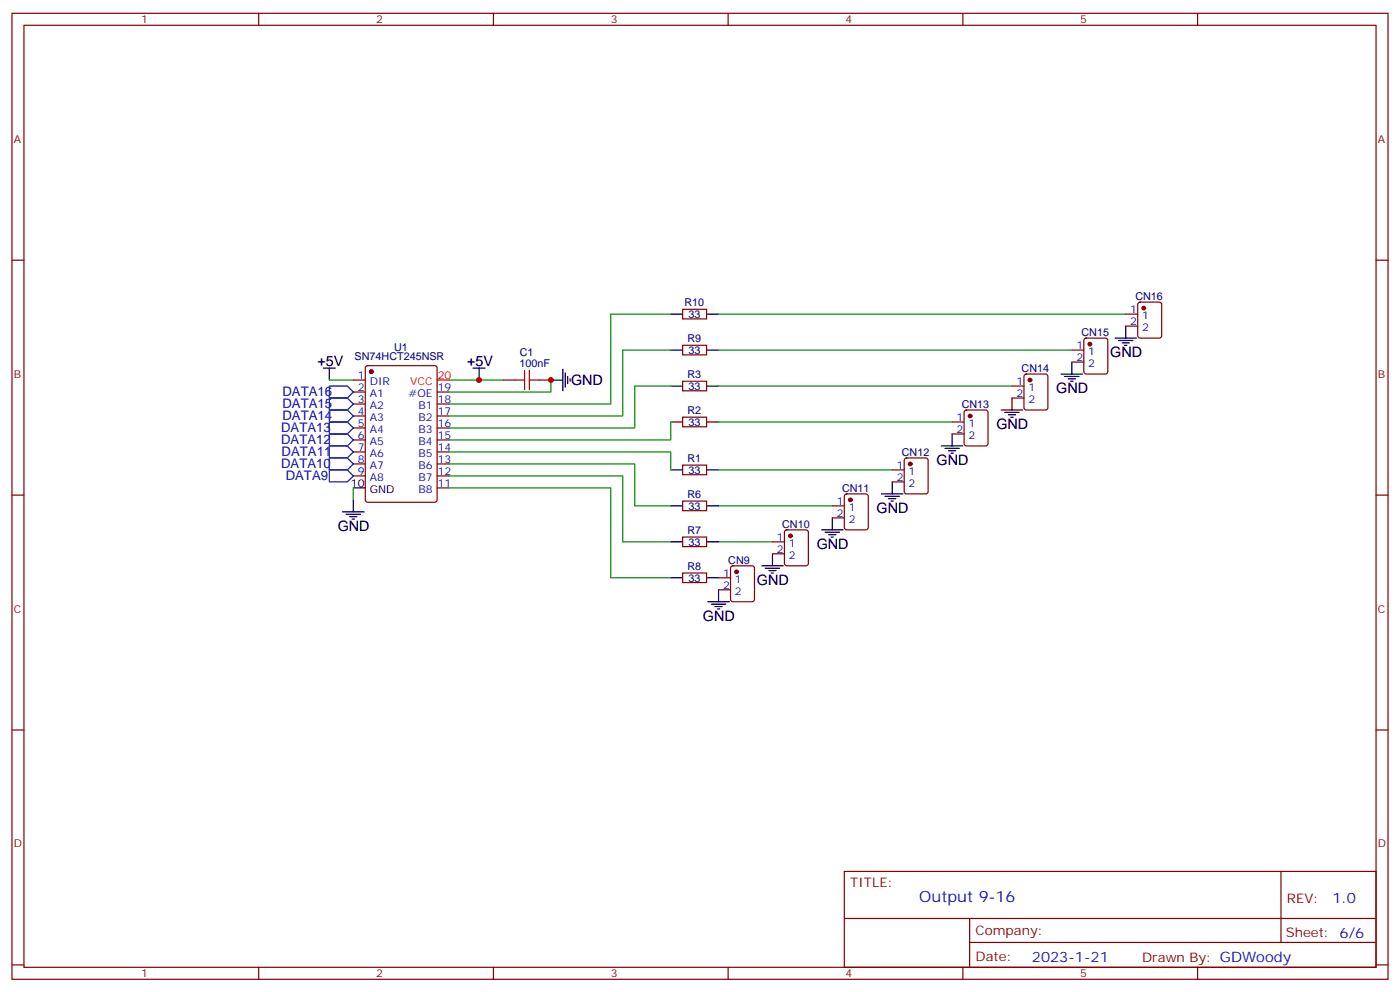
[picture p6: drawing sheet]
<svg xmlns="http://www.w3.org/2000/svg" width="412mm" height="292mm" viewBox="0 0 412 292" stroke-linecap="round" stroke-linejoin="round" font-family="sans-serif">
<g fill="none" stroke="#870000" stroke-width=".35">
<path d="M3.5 3.9h405.4v284.4h-405.4zM7.1 7.4h398.2v277.3h-398.2zM76.2 3.9v3.5M145.3 3.9v3.5M214.5 3.9v3.5M283.6 3.9v3.5M352.8 3.9v3.5M3.5 76.6h3.6M405.3 76.6h3.6M201.1 91.1h7v2.8h-7zM319.5 99.7l.5-.2h5.6l.7 .4v9.5l-.4 .6-5.9 .1-.7-.5v-9.4zM331.6 92.5h3.5"/>
<path d="M331.6 96h3.5M335.4 89.1l.4-.2h5.7l.6 .5 .1 9.4-.5 .7h-5.9l-.6-.4-.1-9.5zM104.1 111.9h3.5M104.1 115.4h3.5M104.1 118.9h3.5M107.8 107.8l.5-.2h19.8l.6 .5 .1 39-.5 .7h-20l-.6-.4-.1-39.1zM128.8 115.4h3.5M128.8 118.9h3.5M148.2 111.9h3.5M158.7 111.9h3.6M201.1 112.2h7v2.8h-7zM201.1 101.6h7v2.9h-7z"/>
<path d="M298.1 113.6h3.5M298.1 117.2h3.5M301.9 110.3l.4-.2h5.7l.6 .4 .1 9.5-.5 .6-5.9 .1-.6-.5-.1-9.4zM315.7 103h3.6M315.7 106.6h3.6M104.1 122.4h3.5M104.1 126h3.5M104.1 129.5h3.5M104.1 133h3.5M104.1 136.6h3.5M128.8 122.4h3.5M128.8 126h3.5"/>
<path d="M128.8 129.5h3.5M128.8 133h3.5M128.8 136.6h3.5M201.1 136.9h7v2.8h-7zM201.1 122.8h7v2.8h-7zM262.8 138.3h3.5M266.6 135l.5-.2h5.6l.6 .4 .1 9.5-.5 .6-5.8 .1-.7-.5-.1-9.4zM280.5 124.2h3.5M280.5 127.7h3.5M284.2 120.9l.5-.2h5.6l.7 .4v9.5l-.4 .6-5.9 .1-.7-.5v-9.4zM3.5 145.7h3.6M104.1 140.1h3.5"/>
<path d="M128.8 140.1h3.5M128.8 143.6h3.5M201.1 147.5h7v2.8h-7zM201.1 158.1h7v2.8h-7zM227.5 159.5h3.6M231.3 156.2l.5-.2h5.6l.7 .4v9.4l-.4 .7h-5.9l-.7-.4v-9.4zM245.2 148.9h3.5M245.2 152.4h3.5M248.9 145.6l.5-.2h5.7l.6 .4 .1 9.5-.5 .6-5.9 .1-.6-.5-.1-9.4zM262.8 141.9h3.5M405.3 145.7h3.6M201.1 168.7h7v2.8h-7z"/>
<path d="M211.7 170.1h3.5M211.7 173.6h3.5M215.4 166.8l.5-.3h5.6l.7 .5v9.4l-.4 .7h-5.9l-.7-.4v-9.4zM227.5 163h3.6M3.5 214.9h3.6M405.3 214.9h3.6M248.7 256.5h156.6v28.2h-156.6zM377.3 256.5v20.9M248.7 270.4h156.5M285.6 277.4h119.6M285.6 270.4v14.1M3.5 284h3.6"/>
<path d="M76.2 284.7v3.6M145.3 284.7v3.6M214.5 284.7v3.6M283.6 284.7v3.6M352.8 284.7v3.6M405.3 284h3.6"/>
</g>
<g fill="none" stroke="#008700" stroke-width=".35">
<path d="M197.6 92.5h-17.7v26.4h-47.6M211.7 92.5h119.9M97 111.9h7.1M132.3 111.9h15.9M162.3 111.9v3.5h-30M197.6 103h-14.2v19.4h-51.1M197.6 113.6h-10.6v12.4h-54.7M211.7 103h104M211.7 113.6h86.4M132.3 133h65.3v5.3M132.3 136.6h54.7v12.3h10.6M197.6 124.2v5.3h-65.3"/>
<path d="M211.7 124.2h68.8M211.7 138.3h51.1M104.1 143.6v3.5M132.3 140.1h51.1v19.4h14.2M132.3 143.6h47.6v26.5h17.7M211.7 148.9h33.5M211.7 159.5h15.8"/>
</g>
<g fill="none" stroke="#000" stroke-width=".35">
<path d="M197.6 92.5h3.5M208.1 92.5h3.6M328.4 99.5h6.4M331.6 96v3.5M95.2 108.3h3.6M97 108.3v3.6M139.3 108.3h3.6M141.1 108.3v3.6M162.3 111.9h3.5M165.8 108.7v6.3M166.5 109.7v4.3M167.2 110.8v2.1"/>
<path d="M167.9 111.5v.7M197.6 113.6h3.5M197.6 103h3.5M208.1 113.6h3.6M208.1 103h3.6M298.1 117.2v3.5M312.6 110.1h6.3M313.6 110.8h4.3M314.7 111.5h2.1M315.4 112.2h.7M315.7 106.6v3.5M329.5 100.2h4.2"/>
<path d="M330.6 100.9h2.1M331.3 101.6h.7M197.6 138.3h3.5M197.6 124.2h3.5M208.1 138.3h3.6M208.1 124.2h3.6M277.3 131.3h6.3M278.3 132h4.3M279.4 132.7h2.1M280.1 133.4h.7M280.5 127.7v3.6M294.9 120.7h6.4"/>
<path d="M296 121.4h4.2M297 122.1h2.2M297.7 122.8h.7M100.9 150.7h6.3M102 151.4h4.2M103 152.1h2.1M103.7 152.8h.7M104.1 147.1v3.6M104.1 143.6h3.5M197.6 148.9h3.5M197.6 159.5h3.5M208.1 148.9h3.6"/>
<path d="M208.1 159.5h3.6M242 156h6.4M243.1 156.7h4.2M244.1 157.4h2.1M244.8 158.1h.7M245.2 152.4v3.6M259.6 145.4h6.4M260.7 146.1h4.2M261.8 146.8h2.1M262.5 147.5h.7M262.8 141.9v3.5M197.6 170.1h3.5"/>
<path d="M208.1 170.1h3.6M208.5 177.1h6.3M209.5 177.8h4.3M210.6 178.5h2.1M211.3 179.2h.7M211.7 173.6v3.5M224.4 166.5h6.3M225.4 167.3h4.3M226.5 168h2.1M227.2 168.7h.7M227.5 163v3.5"/>
</g>
<path d="M97 117.2h5.3l1.8 1.7-1.8 1.8h-5.3zM97 113.6h5.3l1.8 1.8-1.8 1.8h-5.3zM97 134.8h5.3l1.8 1.8-1.8 1.7h-5.3zM97 124.2h5.3l1.8 1.8-1.8 1.7h-5.3zM97 120.7h5.3l1.8 1.7-1.8 1.8h-5.3zM97 131.3h5.3l1.8 1.7-1.8 1.8h-5.3zM97 127.7h5.3l1.8 1.8-1.8 1.8h-5.3zM97 138.3h5.3l1.8 1.8-1.8 1.8h-5.3z" fill="none" stroke="#00f" stroke-width=".35"/>
<path d="M151.7 111.9h2.8M154.5 109v5.7M155.9 111.9h2.8M155.9 109v5.7" fill="none" stroke="#a10000" stroke-width=".35"/>
<g fill="#870000" stroke="#870000" stroke-width=".35">
<circle cx="217" cy="168.3" r=".53"/>
<circle cx="232.8" cy="157.7" r=".53"/>
<circle cx="250.5" cy="147.1" r=".53"/>
<circle cx="268.1" cy="136.6" r=".53"/>
<circle cx="285.7" cy="122.4" r=".53"/>
<circle cx="303.4" cy="111.9" r=".53"/>
<circle cx="321" cy="101.3" r=".53"/>
<circle cx="336.9" cy="90.7" r=".53"/>
<circle cx="109.4" cy="109.4" r=".53"/>
</g>
<path d="M128.8 111.9h3.5" fill="none" stroke="#f00" stroke-width=".35"/>
<g fill="#c00">
<circle cx="162.3" cy="111.9" r=".88"/>
<circle cx="141.1" cy="111.9" r=".88"/>
</g>
<text font-size="4.6" fill="#00f" x="270.8" y="265.5">Output 9-16</text>
<g font-size="4.2">
<text x="93.5" y="107.6">+5V</text>
<text x="137.6" y="107.6">+5V</text>
<text x="327" y="105.2">GND</text>
<text x="168.2" y="113.3">GND</text>
<text x="311.1" y="115.7">GND</text>
<text x="293.5" y="126.3">GND</text>
<text x="275.9" y="136.9">GND</text>
<text x="258.2" y="151">GND</text>
<text x="99.5" y="156.3">GND</text>
<text x="240.6" y="161.6">GND</text>
<text x="223" y="172.2">GND</text>
<text x="207.1" y="182.8">GND</text>
</g>
<g font-size="4.2" fill="#00f">
<text x="392.5" y="265.8">1.0</text>
<text x="304" y="283.1">2023-1-21</text>
</g>
<g font-size="3.9" fill="#00f">
<text x="83.2" y="116.7">DATA16</text>
<text x="83.2" y="120.1">DATA15</text>
<text x="83.2" y="123.7">DATA14</text>
<text x="82.8" y="127.2">DATA13</text>
<text x="82.8" y="130.8">DATA12</text>
<text x="82.8" y="137.8">DATA10</text>
<text x="83" y="134.2">DATA11</text>
<text x="84.2" y="141.3">DATA9</text>
</g>
<g font-size="3.9" fill="#800">
<text x="250.5" y="261.1">TITLE:</text>
<text x="379.1" y="265.8">REV:</text>
<text x="287.4" y="275.3">Company:</text>
<text x="378.7" y="275.9">Sheet: 6/6</text>
<text x="287.4" y="283">Date:</text>
<text x="336.4" y="283.1">Drawn By: GDWoody</text>
</g>
<g font-size="3.2" fill="#800">
<text x="41.6" y="6.9">1</text>
<text x="110.8" y="6.9">2</text>
<text x="179.9" y="6.9">3</text>
<text x="249.1" y="6.9">4</text>
<text x="318.2" y="6.9">5</text>
<text x="4.1" y="42">A</text>
<text x="405.9" y="42">A</text>
<text x="4.1" y="111.2">B</text>
<text x="405.9" y="111.2">B</text>
<text x="4.1" y="180.3">C</text>
<text x="405.9" y="180.3">C</text>
<text x="4.1" y="249.4">D</text>
<text x="405.9" y="249.4">D</text>
<text x="41.6" y="287.7">1</text>
<text x="110.8" y="287.7">2</text>
<text x="179.9" y="287.7">3</text>
<text x="249.1" y="287.7">4</text>
<text x="318.2" y="287.7">5</text>
</g>
<g font-size="3.2" fill="#000080">
<text x="334.5" y="88.3">CN16</text>
<text x="201.6" y="90.1">R10</text>
<text x="202.8" y="93.6">33</text>
<text x="202.5" y="100.7">R9</text>
<text x="318.6" y="98.9">CN15</text>
<text x="104.5" y="106">SN74HCT245NSR</text>
<text x="116.1" y="103.3">U1</text>
<text x="153" y="108">100nF</text>
<text x="153.1" y="104.8">C1</text>
<text x="202.8" y="104.2">33</text>
<text x="202.5" y="111.3">R3</text>
<text x="300.9" y="109.5">CN14</text>
<text x="202.8" y="114.8">33</text>
<text x="202.5" y="121.8">R2</text>
<text x="202.8" y="125.4">33</text>
<text x="283.3" y="120.1">CN13</text>
<text x="202.5" y="136">R1</text>
<text x="265.7" y="134.2">CN12</text>
<text x="202.8" y="139.5">33</text>
<text x="202.5" y="146.5">R6</text>
<text x="248" y="144.7">CN11</text>
<text x="202.8" y="150.1">33</text>
<text x="230.4" y="155.3">CN10</text>
<text x="202.5" y="157.1">R7</text>
<text x="202.8" y="160.7">33</text>
<text x="202.5" y="167.7">R8</text>
<text x="214.5" y="165.9">CN9</text>
<text x="202.8" y="171.2">33</text>
</g>
<g font-size="3.2" fill="#00f">
<text x="332.9" y="92.1">1</text>
<text x="332.9" y="95.6">2</text>
<text x="336.4" y="93.9">1</text>
<text x="336.4" y="97.4">2</text>
<text x="317.1" y="102.7">1</text>
<text x="317.1" y="106.2">2</text>
<text x="320.6" y="104.5">1</text>
<text x="320.6" y="108">2</text>
<text x="105.4" y="111.5">1</text>
<text x="108.9" y="113.3">DIR</text>
<text x="299.4" y="113.3">1</text>
<text x="105.4" y="115">2</text>
<text x="105.4" y="118.6">3</text>
<text x="108.9" y="116.8">A1</text>
<text x="120.4" y="116.8">#OE</text>
<text x="128.9" y="118.6">18</text>
<text x="128.9" y="115">19</text>
<text x="299.4" y="116.8">2</text>
<text x="302.9" y="115">1</text>
<text x="302.9" y="118.6">2</text>
<text x="105.4" y="122.1">4</text>
<text x="105.4" y="125.6">5</text>
<text x="108.9" y="120.3">A2</text>
<text x="108.9" y="123.9">A3</text>
<text x="123.3" y="123.9">B2</text>
<text x="123.3" y="120.3">B1</text>
<text x="128.9" y="125.6">16</text>
<text x="128.9" y="122.1">17</text>
<text x="281.8" y="123.9">1</text>
<text x="285.3" y="125.6">1</text>
<text x="105.4" y="129.2">6</text>
<text x="108.9" y="127.4">A4</text>
<text x="108.9" y="130.9">A5</text>
<text x="123.3" y="130.9">B4</text>
<text x="123.3" y="127.4">B3</text>
<text x="128.9" y="129.2">15</text>
<text x="281.8" y="127.4">2</text>
<text x="285.3" y="129.2">2</text>
<text x="105.4" y="132.7">7</text>
<text x="105.4" y="136.2">8</text>
<text x="108.9" y="134.4">A6</text>
<text x="108.9" y="138">A7</text>
<text x="123.3" y="138">B6</text>
<text x="123.3" y="134.4">B5</text>
<text x="128.9" y="136.2">13</text>
<text x="128.9" y="132.7">14</text>
<text x="264.2" y="138">1</text>
<text x="105.4" y="139.7">9</text>
<text x="108.9" y="141.5">A8</text>
<text x="123.3" y="141.5">B7</text>
<text x="128.9" y="143.3">11</text>
<text x="128.9" y="139.7">12</text>
<text x="264.2" y="141.5">2</text>
<text x="267.7" y="139.7">1</text>
<text x="267.7" y="143.3">2</text>
<text x="123.3" y="145">B8</text>
<text x="246.5" y="148.6">1</text>
<text x="246.5" y="152.1">2</text>
<text x="250" y="150.3">1</text>
<text x="250" y="153.8">2</text>
<text x="228.9" y="159.1">1</text>
<text x="232.4" y="160.9">1</text>
<text x="228.9" y="162.7">2</text>
<text x="232.4" y="164.4">2</text>
<text x="213" y="169.7">1</text>
<text x="213" y="173.2">2</text>
<text x="216.5" y="171.5">1</text>
<text x="216.5" y="175">2</text>
</g>
<g font-size="3.2" fill="#f00">
<text x="120.9" y="113.3">VCC</text>
<text x="128.9" y="111.5">20</text>
</g>
<g font-size="3.2">
<text x="103.4" y="143.3">10</text>
<text x="108.9" y="145">GND</text>
</g>
</svg>
